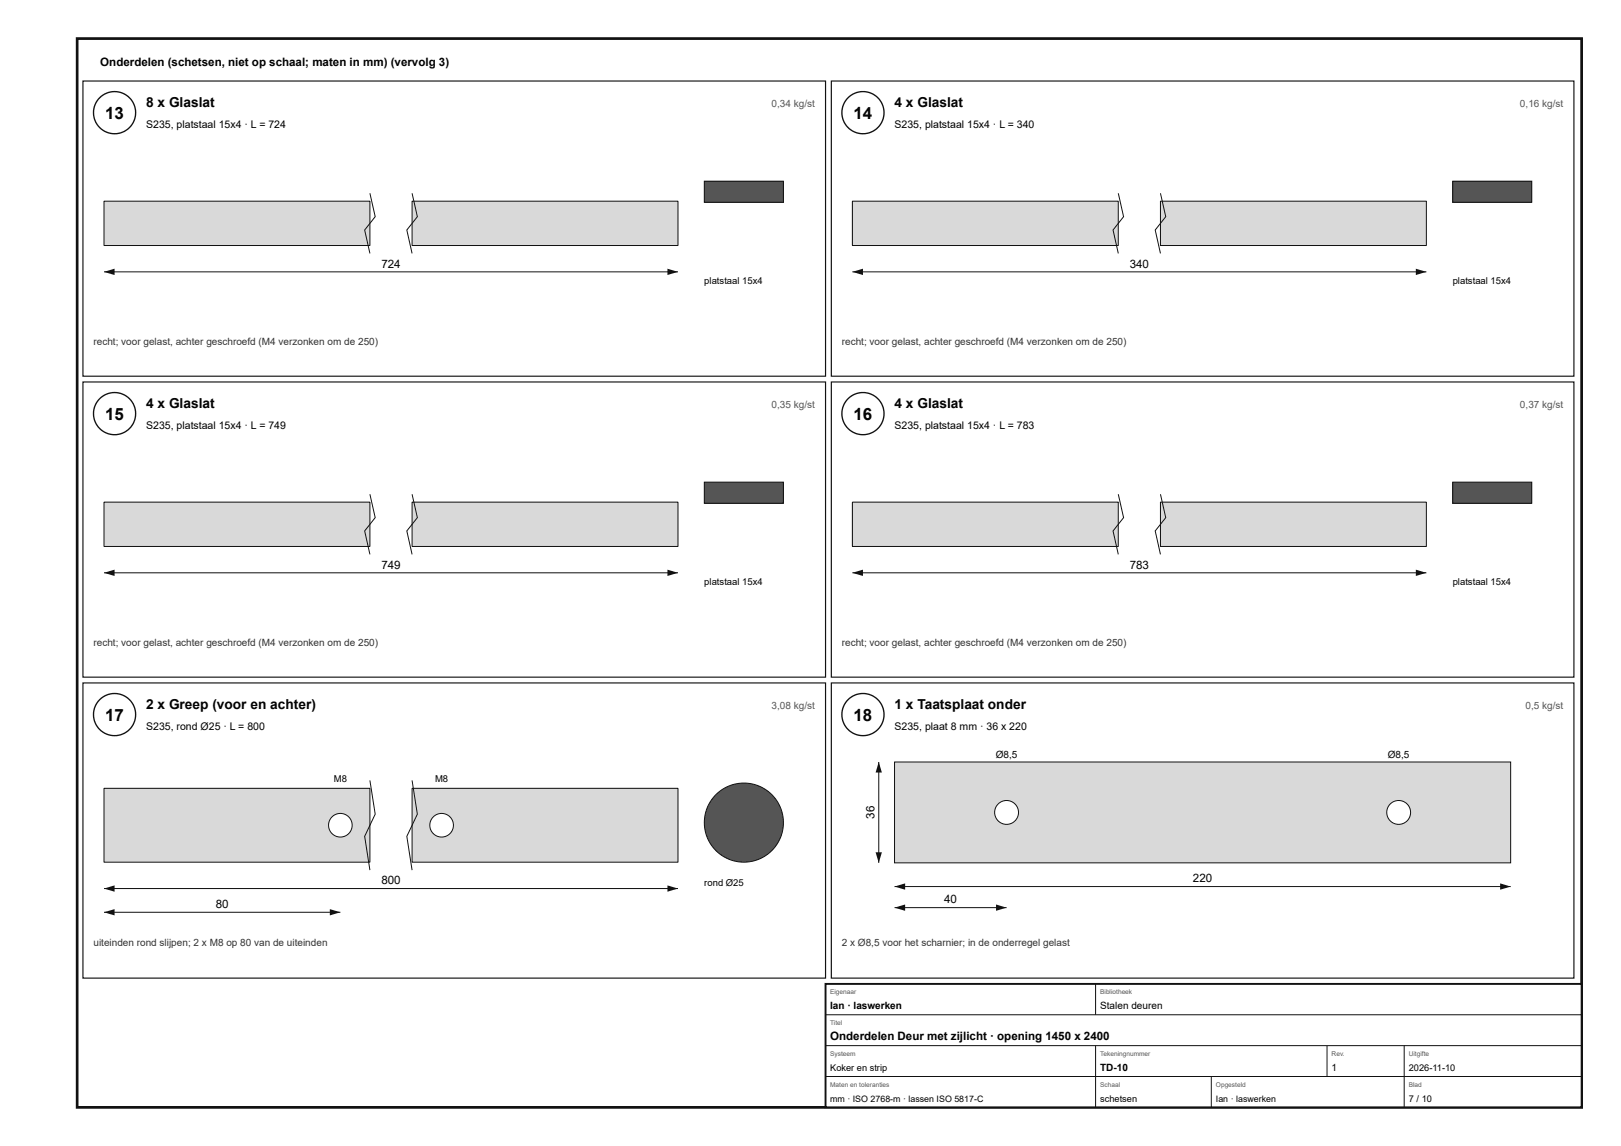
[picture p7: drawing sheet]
<svg xmlns="http://www.w3.org/2000/svg" width="420mm" height="297mm" viewBox="0 0 420 297" stroke-linecap="round" stroke-linejoin="round" font-family="sans-serif">
<path d="M20 10h390v277h-390z" fill="none" stroke="#111" stroke-width=".7" stroke-linecap="butt"/>
<path d="M21.5 21h192.5v76.5h-192.5z" fill="none" stroke="#111" stroke-width=".3"/>
<circle cx="29.7" cy="29.2" r="5.5" fill="#fff"/>
<circle cx="29.7" cy="29.2" r="5.5" fill="none" stroke="#111" stroke-width=".35"/>
<path d="M27 52.1h68.9v11.5h-68.9z" fill="#d7dadc"/>
<path d="M27 52.1h68.9v11.5h-68.9z" fill="none" stroke="#111" stroke-width=".26"/>
<path d="M106.8 52.1h68.9v11.5h-68.9z" fill="#d7dadc"/>
<path d="M95.9 50.1l1.4 6.1-2.8 3.4 1.4 6.1M106.8 52.1h68.9v11.5h-68.9zM106.8 50.1l1.4 6.1-2.7 3.4 1.3 6.1M27 70.5h148.7" fill="none" stroke="#111" stroke-width=".26"/>
<g fill="#111">
<path d="M27 70.5l2.7-.9v1.7z"/>
<path d="M173 69.6l2.7 .9-2.7 .8z"/>
</g>
<path d="M182.6 47h20.5v5.4h-20.5z" fill="#555"/>
<path d="M182.6 47h20.5v5.4h-20.5z" fill="none" stroke="#111" stroke-width=".26"/>
<path d="M215.5 21h192.5v76.5h-192.5z" fill="none" stroke="#111" stroke-width=".3"/>
<circle cx="223.7" cy="29.2" r="5.5" fill="#fff"/>
<circle cx="223.7" cy="29.2" r="5.5" fill="none" stroke="#111" stroke-width=".35"/>
<path d="M221 52.1h68.9v11.5h-68.9z" fill="#d7dadc"/>
<path d="M221 52.1h68.9v11.5h-68.9z" fill="none" stroke="#111" stroke-width=".26"/>
<path d="M300.8 52.1h68.9v11.5h-68.9z" fill="#d7dadc"/>
<path d="M289.9 50.1l1.4 6.1-2.8 3.4 1.4 6.1M300.8 52.1h68.9v11.5h-68.9zM300.8 50.1l1.4 6.1-2.7 3.4 1.3 6.1M221 70.5h148.7" fill="none" stroke="#111" stroke-width=".26"/>
<g fill="#111">
<path d="M221 70.5l2.7-.9v1.7z"/>
<path d="M367 69.6l2.7 .9-2.7 .8z"/>
</g>
<path d="M376.6 47h20.5v5.4h-20.5z" fill="#555"/>
<path d="M376.6 47h20.5v5.4h-20.5z" fill="none" stroke="#111" stroke-width=".26"/>
<path d="M21.5 99h192.5v76.5h-192.5z" fill="none" stroke="#111" stroke-width=".3"/>
<circle cx="29.7" cy="107.2" r="5.5" fill="#fff"/>
<circle cx="29.7" cy="107.2" r="5.5" fill="none" stroke="#111" stroke-width=".35"/>
<path d="M27 130.1h68.9v11.5h-68.9z" fill="#d7dadc"/>
<path d="M27 130.1h68.9v11.5h-68.9z" fill="none" stroke="#111" stroke-width=".26"/>
<path d="M106.8 130.1h68.9v11.5h-68.9z" fill="#d7dadc"/>
<path d="M95.9 128.1l1.4 6.1-2.8 3.4 1.4 6.1M106.8 130.1h68.9v11.5h-68.9zM106.8 128.1l1.4 6.1-2.7 3.4 1.3 6.1M27 148.5h148.7" fill="none" stroke="#111" stroke-width=".26"/>
<g fill="#111">
<path d="M27 148.5l2.7-.9v1.7z"/>
<path d="M173 147.6l2.7 .9-2.7 .8z"/>
</g>
<path d="M182.6 125h20.5v5.4h-20.5z" fill="#555"/>
<path d="M182.6 125h20.5v5.4h-20.5z" fill="none" stroke="#111" stroke-width=".26"/>
<path d="M215.5 99h192.5v76.5h-192.5z" fill="none" stroke="#111" stroke-width=".3"/>
<circle cx="223.7" cy="107.2" r="5.5" fill="#fff"/>
<circle cx="223.7" cy="107.2" r="5.5" fill="none" stroke="#111" stroke-width=".35"/>
<path d="M221 130.1h68.9v11.5h-68.9z" fill="#d7dadc"/>
<path d="M221 130.1h68.9v11.5h-68.9z" fill="none" stroke="#111" stroke-width=".26"/>
<path d="M300.8 130.1h68.9v11.5h-68.9z" fill="#d7dadc"/>
<path d="M289.9 128.1l1.4 6.1-2.8 3.4 1.4 6.1M300.8 130.1h68.9v11.5h-68.9zM300.8 128.1l1.4 6.1-2.7 3.4 1.3 6.1M221 148.5h148.7" fill="none" stroke="#111" stroke-width=".26"/>
<g fill="#111">
<path d="M221 148.5l2.7-.9v1.7z"/>
<path d="M367 147.6l2.7 .9-2.7 .8z"/>
</g>
<path d="M376.6 125h20.5v5.4h-20.5z" fill="#555"/>
<path d="M376.6 125h20.5v5.4h-20.5z" fill="none" stroke="#111" stroke-width=".26"/>
<path d="M21.5 177h192.5v76.5h-192.5z" fill="none" stroke="#111" stroke-width=".3"/>
<circle cx="29.7" cy="185.2" r="5.5" fill="#fff"/>
<circle cx="29.7" cy="185.2" r="5.5" fill="none" stroke="#111" stroke-width=".35"/>
<path d="M27 204.3h68.9v19.2h-68.9z" fill="#d7dadc"/>
<path d="M27 204.3h68.9v19.2h-68.9z" fill="none" stroke="#111" stroke-width=".26"/>
<path d="M106.8 204.3h68.9v19.2h-68.9z" fill="#d7dadc"/>
<path d="M95.9 202.3l1.4 8.7-2.8 5.8 1.4 8.7M106.8 204.3h68.9v19.2h-68.9zM106.8 202.3l1.4 8.7-2.7 5.8 1.3 8.7M27 230.3h148.7" fill="none" stroke="#111" stroke-width=".26"/>
<g fill="#111">
<path d="M27 230.3l2.7-.8v1.6z"/>
<path d="M173 229.5l2.7 .8-2.7 .8z"/>
</g>
<circle cx="88.2" cy="213.9" r="3.1" fill="#fff"/>
<circle cx="88.2" cy="213.9" r="3.1" fill="none" stroke="#111" stroke-width=".26"/>
<circle cx="114.5" cy="213.9" r="3.1" fill="#fff"/>
<g fill="none" stroke="#111" stroke-width=".26">
<path d="M27 236.4h61.2"/>
<circle cx="114.5" cy="213.9" r="3.1"/>
</g>
<g fill="#111">
<path d="M27 236.4l2.7-.8v1.6z"/>
<path d="M85.5 235.6l2.7 .8-2.7 .8z"/>
</g>
<circle cx="192.8" cy="213.2" r="10.2" fill="#555"/>
<circle cx="192.8" cy="213.2" r="10.2" fill="none" stroke="#111" stroke-width=".26"/>
<path d="M215.5 177h192.5v76.5h-192.5z" fill="none" stroke="#111" stroke-width=".3"/>
<circle cx="223.7" cy="185.2" r="5.5" fill="#fff"/>
<circle cx="223.7" cy="185.2" r="5.5" fill="none" stroke="#111" stroke-width=".35"/>
<path d="M231.9 197.5h159.7v26.1h-159.7z" fill="#d7dadc"/>
<path d="M231.9 197.5h159.7v26.1h-159.7z" fill="none" stroke="#111" stroke-width=".26"/>
<circle cx="260.9" cy="210.6" r="3.1" fill="#fff"/>
<circle cx="260.9" cy="210.6" r="3.1" fill="none" stroke="#111" stroke-width=".26"/>
<circle cx="362.6" cy="210.6" r="3.1" fill="#fff"/>
<g fill="none" stroke="#111" stroke-width=".26">
<path d="M231.9 229.8h159.7"/>
<circle cx="362.6" cy="210.6" r="3.1"/>
</g>
<g fill="#111">
<path d="M231.9 229.8l2.7-.9v1.7z"/>
<path d="M388.9 228.9l2.7 .9-2.7 .8z"/>
</g>
<path d="M227.8 197.5v26.1" fill="none" stroke="#111" stroke-width=".26"/>
<g fill="#111">
<path d="M227.8 197.5l.8 2.7h-1.6z"/>
<path d="M227 220.9h1.6l-.8 2.7z"/>
</g>
<path d="M231.9 235.2h29" fill="none" stroke="#111" stroke-width=".26"/>
<g fill="#111">
<path d="M231.9 235.2l2.7-.8v1.7z"/>
<path d="M258.2 234.4l2.7 .8-2.7 .9z"/>
</g>
<path d="M214 255h196v32h-196z" fill="#fff"/>
<path d="M214 255h196v32h-196z" fill="none" stroke="#111" stroke-width=".5"/>
<path d="M284 255v8M214 263h196M214 271h196M214 279h196M284 271v16M314 279v8M344 271v8M364 271v16" fill="none" stroke="#111" stroke-width=".26"/>
<g font-size="4.4">
<text x="27.3" y="30.8">13</text>
<text x="221.3" y="30.8">14</text>
<text x="27.3" y="108.8">15</text>
<text x="221.3" y="108.8">16</text>
<text x="27.3" y="186.8">17</text>
<text x="221.3" y="186.8">18</text>
</g>
<g font-size="3.6">
<text x="37.9" y="27.8">8 x Glaslat</text>
<text x="231.9" y="27.8">4 x Glaslat</text>
<text x="37.9" y="105.8">4 x Glaslat</text>
<text x="231.9" y="105.8">4 x Glaslat</text>
<text x="37.9" y="183.8">2 x Greep (voor en achter)</text>
<text x="231.9" y="183.8">1 x Taatsplaat onder</text>
</g>
<g font-size="3">
<text x="26" y="17">Onderdelen (schetsen, niet op schaal; maten in mm) (vervolg 3)</text>
<text x="98.9" y="69.4">724</text>
<text x="292.8" y="69.4">340</text>
<text x="98.9" y="147.4">749</text>
<text x="292.8" y="147.4">783</text>
<text x="226.7" y="212.2" transform="rotate(-90 226.7 212.2)">36</text>
<text x="98.9" y="229.2">800</text>
<text x="309.2" y="228.7">220</text>
<text x="55.9" y="235.3">80</text>
<text x="244.7" y="234.1">40</text>
<text x="215.2" y="269.6">Onderdelen Deur met zijlicht · opening 1450 x 2400</text>
</g>
<g font-size="2.7">
<text x="37.9" y="33.3">S235, platstaal 15x4 · L = 724</text>
<text x="231.9" y="33.3">S235, platstaal 15x4 · L = 340</text>
<text x="37.9" y="111.3">S235, platstaal 15x4 · L = 749</text>
<text x="231.9" y="111.3">S235, platstaal 15x4 · L = 783</text>
<text x="37.9" y="189.3">S235, rond Ø25 · L = 800</text>
<text x="231.9" y="189.3">S235, plaat 8 mm · 36 x 220</text>
</g>
<g font-size="2.6" fill="#555">
<text x="200" y="27.8">0,34 kg/st</text>
<text x="394" y="27.8">0,16 kg/st</text>
<text x="200" y="105.8">0,35 kg/st</text>
<text x="394" y="105.8">0,37 kg/st</text>
<text x="200" y="183.8">3,08 kg/st</text>
<text x="395.5" y="183.8">0,5 kg/st</text>
</g>
<g font-size="2.6" fill="#333">
<text x="24.2" y="89.3">recht; voor gelast, achter geschroefd (M4 verzonken om de 250)</text>
<text x="218.2" y="89.3">recht; voor gelast, achter geschroefd (M4 verzonken om de 250)</text>
<text x="24.2" y="167.3">recht; voor gelast, achter geschroefd (M4 verzonken om de 250)</text>
<text x="218.2" y="167.3">recht; voor gelast, achter geschroefd (M4 verzonken om de 250)</text>
<text x="24.2" y="245.3">uiteinden rond slijpen; 2 x M8 op 80 van de uiteinden</text>
<text x="218.2" y="245.3">2 x Ø8,5 voor het scharnier; in de onderregel gelast</text>
</g>
<g font-size="2.6">
<text x="258.1" y="196.4">Ø8,5</text>
<text x="359.8" y="196.4">Ø8,5</text>
<text x="215.2" y="261.6">Ian · laswerken</text>
<text x="285.2" y="261.6">Stalen deuren</text>
<text x="285.2" y="277.6">TD-10</text>
<text x="345.2" y="277.6">1</text>
</g>
<g font-size="2.5">
<text x="182.6" y="73.6">platstaal 15x4</text>
<text x="376.6" y="73.6">platstaal 15x4</text>
<text x="182.6" y="151.6">platstaal 15x4</text>
<text x="376.6" y="151.6">platstaal 15x4</text>
<text x="86.5" y="202.7">M8</text>
<text x="112.8" y="202.7">M8</text>
<text x="182.6" y="229.6">rond Ø25</text>
</g>
<g font-size="2.4">
<text x="215.2" y="277.6">Koker en strip</text>
<text x="365.2" y="277.6">2026-11-10</text>
<text x="285.2" y="285.6">schetsen</text>
<text x="365.2" y="285.6">7 / 10</text>
</g>
<g font-size="2.3">
<text x="215.2" y="285.6">mm · ISO 2768-m · lassen ISO 5817-C</text>
<text x="315.2" y="285.6">Ian · laswerken</text>
</g>
<g font-size="1.7" fill="#555">
<text x="215.2" y="257.6">Eigenaar</text>
<text x="285.2" y="257.6">Bibliotheek</text>
<text x="215.2" y="265.6">Titel</text>
<text x="215.2" y="273.6">Systeem</text>
<text x="285.2" y="273.6">Tekeningnummer</text>
<text x="345.2" y="273.6">Rev.</text>
<text x="365.2" y="273.6">Uitgifte</text>
<text x="215.2" y="281.6">Maten en toleranties</text>
<text x="285.2" y="281.6">Schaal</text>
<text x="315.2" y="281.6">Opgesteld</text>
<text x="365.2" y="281.6">Blad</text>
</g>
</svg>
